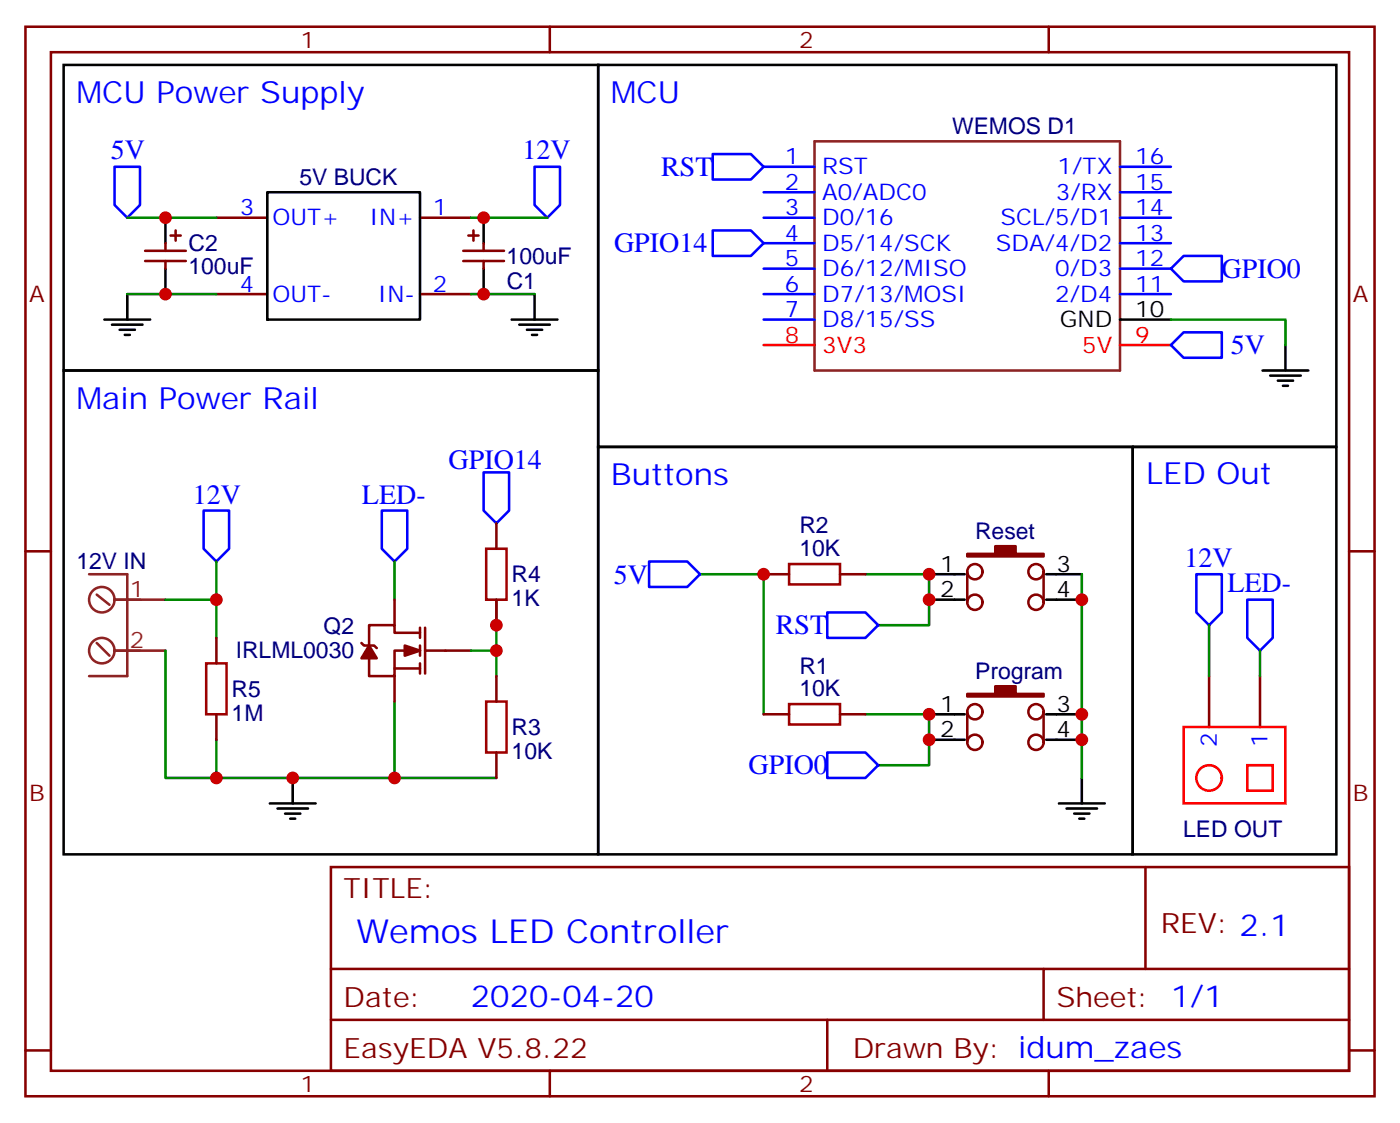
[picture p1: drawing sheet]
<svg xmlns="http://www.w3.org/2000/svg" width="194mm" height="156mm" viewBox="0 0 194 156" stroke-linecap="round" stroke-linejoin="round" font-family="sans-serif">
<g fill="none" stroke="#870000" stroke-width=".35">
<path d="M3.5 3.7h187v148.2h-187zM7.1 7.2h179.9v141.1h-179.9zM76.2 3.7v3.5M145.3 3.7v3.5M20.1 34.7h5.7M20.1 36.2h5.7M22.9 33.7v1M22.9 36.2v1M23.6 32.6h1.4M24.3 31.9v1.4M30 30.2h7M58.2 30.2h7.1"/>
<path d="M64.2 34.7h5.6M64.2 36.2h5.6M64.9 32.6h1.4M65.6 31.9v1.4M67 33.7v1M67 36.2v1M30 40.7h7M58.2 40.7h7.1M3.5 76.4h3.6M68.8 72.5v3.5M105.8 79.6h3.6M116.4 79.6h3.5"/>
<path d="M134.1 79.2v4.2M144.6 79.2v4.2M187 76.4h3.5M30 88.4v3.5M30 99v3.5M50.1 89.1l.3 .3h1.5l.3 .4M54.7 92.6h3.5M54.7 83.1v3.5M54.7 93.7v3.5M58.2 87.7h-3.5v-1.1h-3.5v2.8M58.2 90.1h-3.5v3.6h-3.5v-2.5M58.2 87v1.4"/>
<path d="M58.2 89.4v1.4M58.2 91.9v1.4M58.9 87v6.3M58.9 90.1h6.4M68.8 83.1v3.5M68.8 93.7v3.5M105.8 99h3.6M116.4 99h3.5M134.1 98.6v4.2M144.6 98.6v4.2M167.6 93.7v7M174.6 93.7v7"/>
<path d="M68.8 104.2v3.6M45.9 120.1h141.1v28.2h-141.1zM45.9 134.2h141.1M144.6 134.2v7.1M158.7 120.1v14.1M3.5 145.5h3.6M45.9 141.3h141.1M76.2 148.3v3.6M114.7 141.3v7M145.3 148.3v3.6M187 145.5h3.5"/>
<circle cx="135.1" cy="79.2" r="1.06"/>
<circle cx="143.6" cy="79.2" r="1.06"/>
<circle cx="135.1" cy="98.6" r="1.06"/>
<circle cx="135.1" cy="83.4" r="1.06"/>
<circle cx="143.6" cy="83.4" r="1.06"/>
<circle cx="143.6" cy="98.6" r="1.06"/>
<circle cx="135.1" cy="102.8" r="1.06"/>
<circle cx="143.6" cy="102.8" r="1.06"/>
</g>
<g fill="none" stroke="#000" stroke-width=".35">
<path d="M8.8 9h74.1v42.3h-74.1zM82.9 9h102.3v52.9h-102.3zM22.9 30.2v3.5M22.9 37.2v3.5M37 26.6h21.2v17.7h-21.2zM67 30.2v3.5M67 37.2v3.5M8.8 51.3h74.1v67.1h-74.1zM14.5 44.3h6.3M15.5 45h4.3M16.6 45.7h2.1M17.3 46.4h.7"/>
<path d="M17.6 40.7v3.6M70.9 44.3h6.4M72 45h4.2M73 45.7h2.1M73.7 46.4h.7M74.1 40.7v3.6M155.2 44.3h7.1M175 51.3h6.3M176 52h4.3M177.1 52.7h2.1M177.8 53.4h.7M178.2 47.8v3.5"/>
<path d="M82.9 61.9h74.1v56.5h-74.1zM128.8 79.6h4.9M145 79.6h4.9M157 61.9h28.2v56.5h-28.2zM128.8 83.1h4.9M128.8 99h4.9M145 83.1h4.9M145 99h4.9M37.4 111.3h6.3M38.5 112h4.2M39.5 112.7h2.1M40.2 113.4h.7"/>
<path d="M40.6 107.8v3.5M128.8 102.5h4.9M145 102.5h4.9M146.8 111.3h6.3M147.8 112h4.2M148.9 112.7h2.1M149.6 113.4h.7M149.9 107.8v3.5"/>
</g>
<g fill="#870000" stroke="#870000" stroke-width=".35">
<path d="M134.1 76.7h3.8v-1h2.9v1h3.8v.4h-10.5z"/>
<path d="M134.1 96.1h3.8v-1h2.9v1h3.8v.4h-10.5z"/>
<path d="M56.1 89.4l2.1 .7-2.1 .7z"/>
<path d="M51.2 89.4l1 1.8h-2.1z"/>
</g>
<g fill="none" stroke="#8c2424" stroke-width=".35">
<path d="M112.9 19.6h42.3v31.7h-42.3zM12.3 79.6h5.3v14.1h-5.3M13.4 89.1l1.8 1.7M13.4 82.4l1.8 1.4M15.9 90.1h7M15.9 83.1h7"/>
<circle cx="14.1" cy="90.1" r="1.76"/>
<circle cx="14.1" cy="83.1" r="1.76"/>
</g>
<g fill="none" stroke="#f00" stroke-width=".35">
<path d="M105.8 47.8h7.1M155.2 47.8h7.1M164 100.7h14.2v10.6h-14.2zM172.9 106h3.5v3.5h-3.5z"/>
<circle cx="167.6" cy="107.8" r="1.76"/>
</g>
<g fill="none" stroke="#008700" stroke-width=".35">
<path d="M17.6 30.2h12.4M65.3 30.2h10.5M17.6 40.7h12.4M65.3 40.7h8.8M162.3 44.3h15.9v3.5M30 77.8v5.3M54.7 77.8v5.3M97 79.6h8.8v19.4M119.9 79.6h8.9v7h-7.1M149.9 79.6v28.2M22.9 90.1v17.7h7.1v-5.3M22.9 83.1h7.1v5.3"/>
<path d="M54.7 97.2v10.6h14.1M65.3 90.1h3.5M68.8 83.1v10.6M119.9 99h8.9v7h-7.1M167.6 86.6v7.1M174.6 90.1v3.6M30 107.8h24.7"/>
</g>
<g fill="none" stroke="#00f" stroke-width=".35">
<path d="M15.9 23.1h3.5v5.3l-1.8 1.8-1.7-1.8zM74.1 23.1h3.5v5.3l-1.8 1.8-1.7-1.8zM98.8 31.9h5.3l1.7 1.8-1.7 1.8h-5.3zM98.8 21.3h5.3l1.7 1.8-1.7 1.8h-5.3zM105.8 30.2h7.1M105.8 26.6h7.1M105.8 23.1h7.1M105.8 37.2h7.1M105.8 33.7h7.1M155.2 30.2h7.1M155.2 26.6h7.1M155.2 23.1h7.1"/>
<path d="M155.2 37.2h7.1M155.2 33.7h7.1M164 35.5h5.3v3.5h-5.3l-1.7-1.8zM105.8 44.3h7.1M105.8 40.7h7.1M155.2 40.7h7.1M164 46h5.3v3.6h-5.3l-1.7-1.8zM28.2 70.7h3.5v5.3l-1.7 1.8-1.8-1.8zM52.9 70.7h3.5v5.3l-1.7 1.8-1.8-1.8zM67 65.4h3.6v5.3l-1.8 1.8-1.8-1.8zM90 77.8h5.2l1.8 1.8-1.8 1.7h-5.2zM165.8 79.6h3.5v5.2l-1.7 1.8-1.8-1.8z"/>
<path d="M114.7 84.8h5.2l1.8 1.8-1.8 1.8h-5.2zM172.9 83.1h3.5v5.3l-1.8 1.7-1.7-1.7zM114.7 104.2h5.2l1.8 1.8-1.8 1.8h-5.2z"/>
</g>
<path d="M67.4 76h2.8v7.1h-2.8zM109.4 78.1h7v2.9h-7zM28.6 91.9h2.8v7.1h-2.8zM67.4 97.2h2.8v7h-2.8zM109.4 97.5h7v2.9h-7z" fill="none" stroke="#a10000" stroke-width=".35"/>
<g fill="#c00">
<circle cx="30" cy="107.8" r=".88"/>
<circle cx="67" cy="30.2" r=".88"/>
<circle cx="67" cy="40.7" r=".88"/>
<circle cx="22.9" cy="40.7" r=".88"/>
<circle cx="22.9" cy="30.2" r=".88"/>
<circle cx="128.8" cy="102.5" r=".88"/>
<circle cx="128.8" cy="83.1" r=".88"/>
<circle cx="128.8" cy="79.6" r=".88"/>
<circle cx="128.8" cy="99" r=".88"/>
<circle cx="149.9" cy="83.1" r=".88"/>
<circle cx="149.9" cy="99" r=".88"/>
<circle cx="149.9" cy="102.5" r=".88"/>
<circle cx="105.8" cy="79.6" r=".88"/>
<circle cx="68.8" cy="90.1" r=".88"/>
<circle cx="68.8" cy="86.6" r=".88"/>
<circle cx="30" cy="83.1" r=".88"/>
<circle cx="54.7" cy="107.8" r=".88"/>
<circle cx="40.6" cy="107.8" r=".88"/>
</g>
<text font-size="4.6" fill="#00f" x="49.4" y="130.7">Wemos LED Controller</text>
<g font-size="4.2" fill="#00f">
<text x="10.6" y="14.3">MCU Power Supply</text>
<text x="84.7" y="14.3">MCU</text>
<text x="10.6" y="56.6">Main Power Rail</text>
<text x="84.7" y="67.2">Buttons</text>
<text x="158.8" y="67.1">LED Out</text>
<text x="65.3" y="139.5">2020-04-20</text>
</g>
<g font-size="3.9" fill="#00f">
<text x="15.3" y="22">5V</text>
<text x="72.4" y="22">12V</text>
<text x="91.6" y="24.3">RST</text>
<text x="85.1" y="34.9">GPIO14</text>
<text x="169.3" y="38.5">GPIO0</text>
<text x="170.6" y="49">5V</text>
<text x="62.2" y="64.9">GPIO14</text>
<text x="26.7" y="69.8">12V</text>
<text x="50.2" y="69.8">LED-</text>
<text x="85.1" y="80.8">5V</text>
<text x="164.1" y="78.5">12V</text>
<text x="170.1" y="82">LED-</text>
<text x="107.5" y="87.8">RST</text>
<text x="103.8" y="107.2">GPIO0</text>
</g>
<g font-size="3.9" fill="#800">
<text x="47.6" y="124.4">TITLE:</text>
<text x="160.9" y="129.3">REV: 2.1</text>
<text x="47.6" y="139.5">Date:</text>
<text x="146.4" y="139.5">Sheet: 1/1</text>
<text x="47.6" y="146.6">EasyEDA V5.8.22</text>
<text x="118.2" y="146.6">Drawn By: idum_zaes</text>
</g>
<g font-size="3.2" fill="#800">
<text x="41.6" y="6.7">1</text>
<text x="110.8" y="6.7">2</text>
<text x="4.1" y="41.8">A</text>
<text x="187.5" y="41.8">A</text>
<text x="4.1" y="110.9">B</text>
<text x="187.5" y="110.9">B</text>
<text x="41.6" y="151.3">1</text>
<text x="110.8" y="151.3">2</text>
</g>
<g font-size="3.2" fill="#00f">
<text x="108.8" y="22.8">1</text>
<text x="157.3" y="22.8">16</text>
<text x="33.3" y="29.8">3</text>
<text x="60" y="29.8">1</text>
<text x="108.8" y="29.8">3</text>
<text x="108.8" y="26.3">2</text>
<text x="113.9" y="27.7">A0/ADC0</text>
<text x="113.9" y="24.2">RST</text>
<text x="146.3" y="27.7">3/RX</text>
<text x="146.6" y="24.2">1/TX</text>
<text x="157.3" y="29.8">14</text>
<text x="157.3" y="26.3">15</text>
<text x="37.7" y="31.2">OUT+</text>
<text x="51.2" y="31.2">IN+</text>
<text x="108.8" y="33.3">4</text>
<text x="113.9" y="31.2">D0/16</text>
<text x="113.9" y="34.7">D5/14/SCK</text>
<text x="138" y="34.7">SDA/4/D2</text>
<text x="138.7" y="31.2">SCL/5/D1</text>
<text x="157.3" y="33.3">13</text>
<text x="33.3" y="40.4">4</text>
<text x="37.7" y="41.8">OUT-</text>
<text x="52.4" y="41.8">IN-</text>
<text x="60" y="40.4">2</text>
<text x="108.8" y="40.4">6</text>
<text x="108.8" y="36.9">5</text>
<text x="113.9" y="41.8">D7/13/MOSI</text>
<text x="113.9" y="38.3">D6/12/MISO</text>
<text x="146.2" y="41.8">2/D4</text>
<text x="146.2" y="38.3">0/D3</text>
<text x="157.3" y="40.4">11</text>
<text x="157.3" y="36.9">12</text>
<text x="108.8" y="43.9">7</text>
<text x="113.9" y="45.3">D8/15/SS</text>
<text x="168.6" y="103.4" transform="rotate(-90 168.6 103.4)">2</text>
<text x="175.7" y="103.4" transform="rotate(-90 175.7 103.4)">1</text>
</g>
<g font-size="3.2" fill="#000080">
<text x="131.9" y="18.5">WEMOS D1</text>
<text x="41.5" y="25.6">5V BUCK</text>
<text x="26.1" y="34.8">C2</text>
<text x="26.1" y="38">100uF</text>
<text x="70.2" y="36.5">100uF</text>
<text x="70.2" y="40">C1</text>
<text x="110.8" y="77.1">10K</text>
<text x="110.8" y="73.9">R2</text>
<text x="135.1" y="74.6">Reset</text>
<text x="10.6" y="78.8">12V IN</text>
<text x="70.9" y="80.7">R4</text>
<text x="44.8" y="87.8">Q2</text>
<text x="70.9" y="84">1K</text>
<text x="32.7" y="91.2">IRLML0030</text>
<text x="110.8" y="93.3">R1</text>
<text x="135.1" y="94">Program</text>
<text x="32.1" y="99.9">1M</text>
<text x="32.1" y="96.5">R5</text>
<text x="70.9" y="101.8">R3</text>
<text x="110.8" y="96.5">10K</text>
<text x="70.9" y="105.2">10K</text>
<text x="164" y="116">LED OUT</text>
</g>
<g font-size="3.2" fill="#f00">
<text x="108.8" y="47.4">8</text>
<text x="157.3" y="47.4">9</text>
<text x="113.9" y="48.9">3V3</text>
<text x="150" y="48.9">5V</text>
</g>
<g font-size="3.2">
<text x="146.9" y="45.3">GND</text>
<text x="157.3" y="43.9">10</text>
<text x="130.3" y="79.2">1</text>
<text x="130.3" y="82.7">2</text>
<text x="146.4" y="79.2">3</text>
<text x="146.4" y="82.7">4</text>
<text x="130.3" y="98.6">1</text>
<text x="146.4" y="98.6">3</text>
<text x="130.3" y="102.1">2</text>
<text x="146.4" y="102.1">4</text>
</g>
<g font-size="3.2" fill="#8d2323">
<text x="18" y="82.7">1</text>
<text x="18" y="89.8">2</text>
</g>
</svg>
